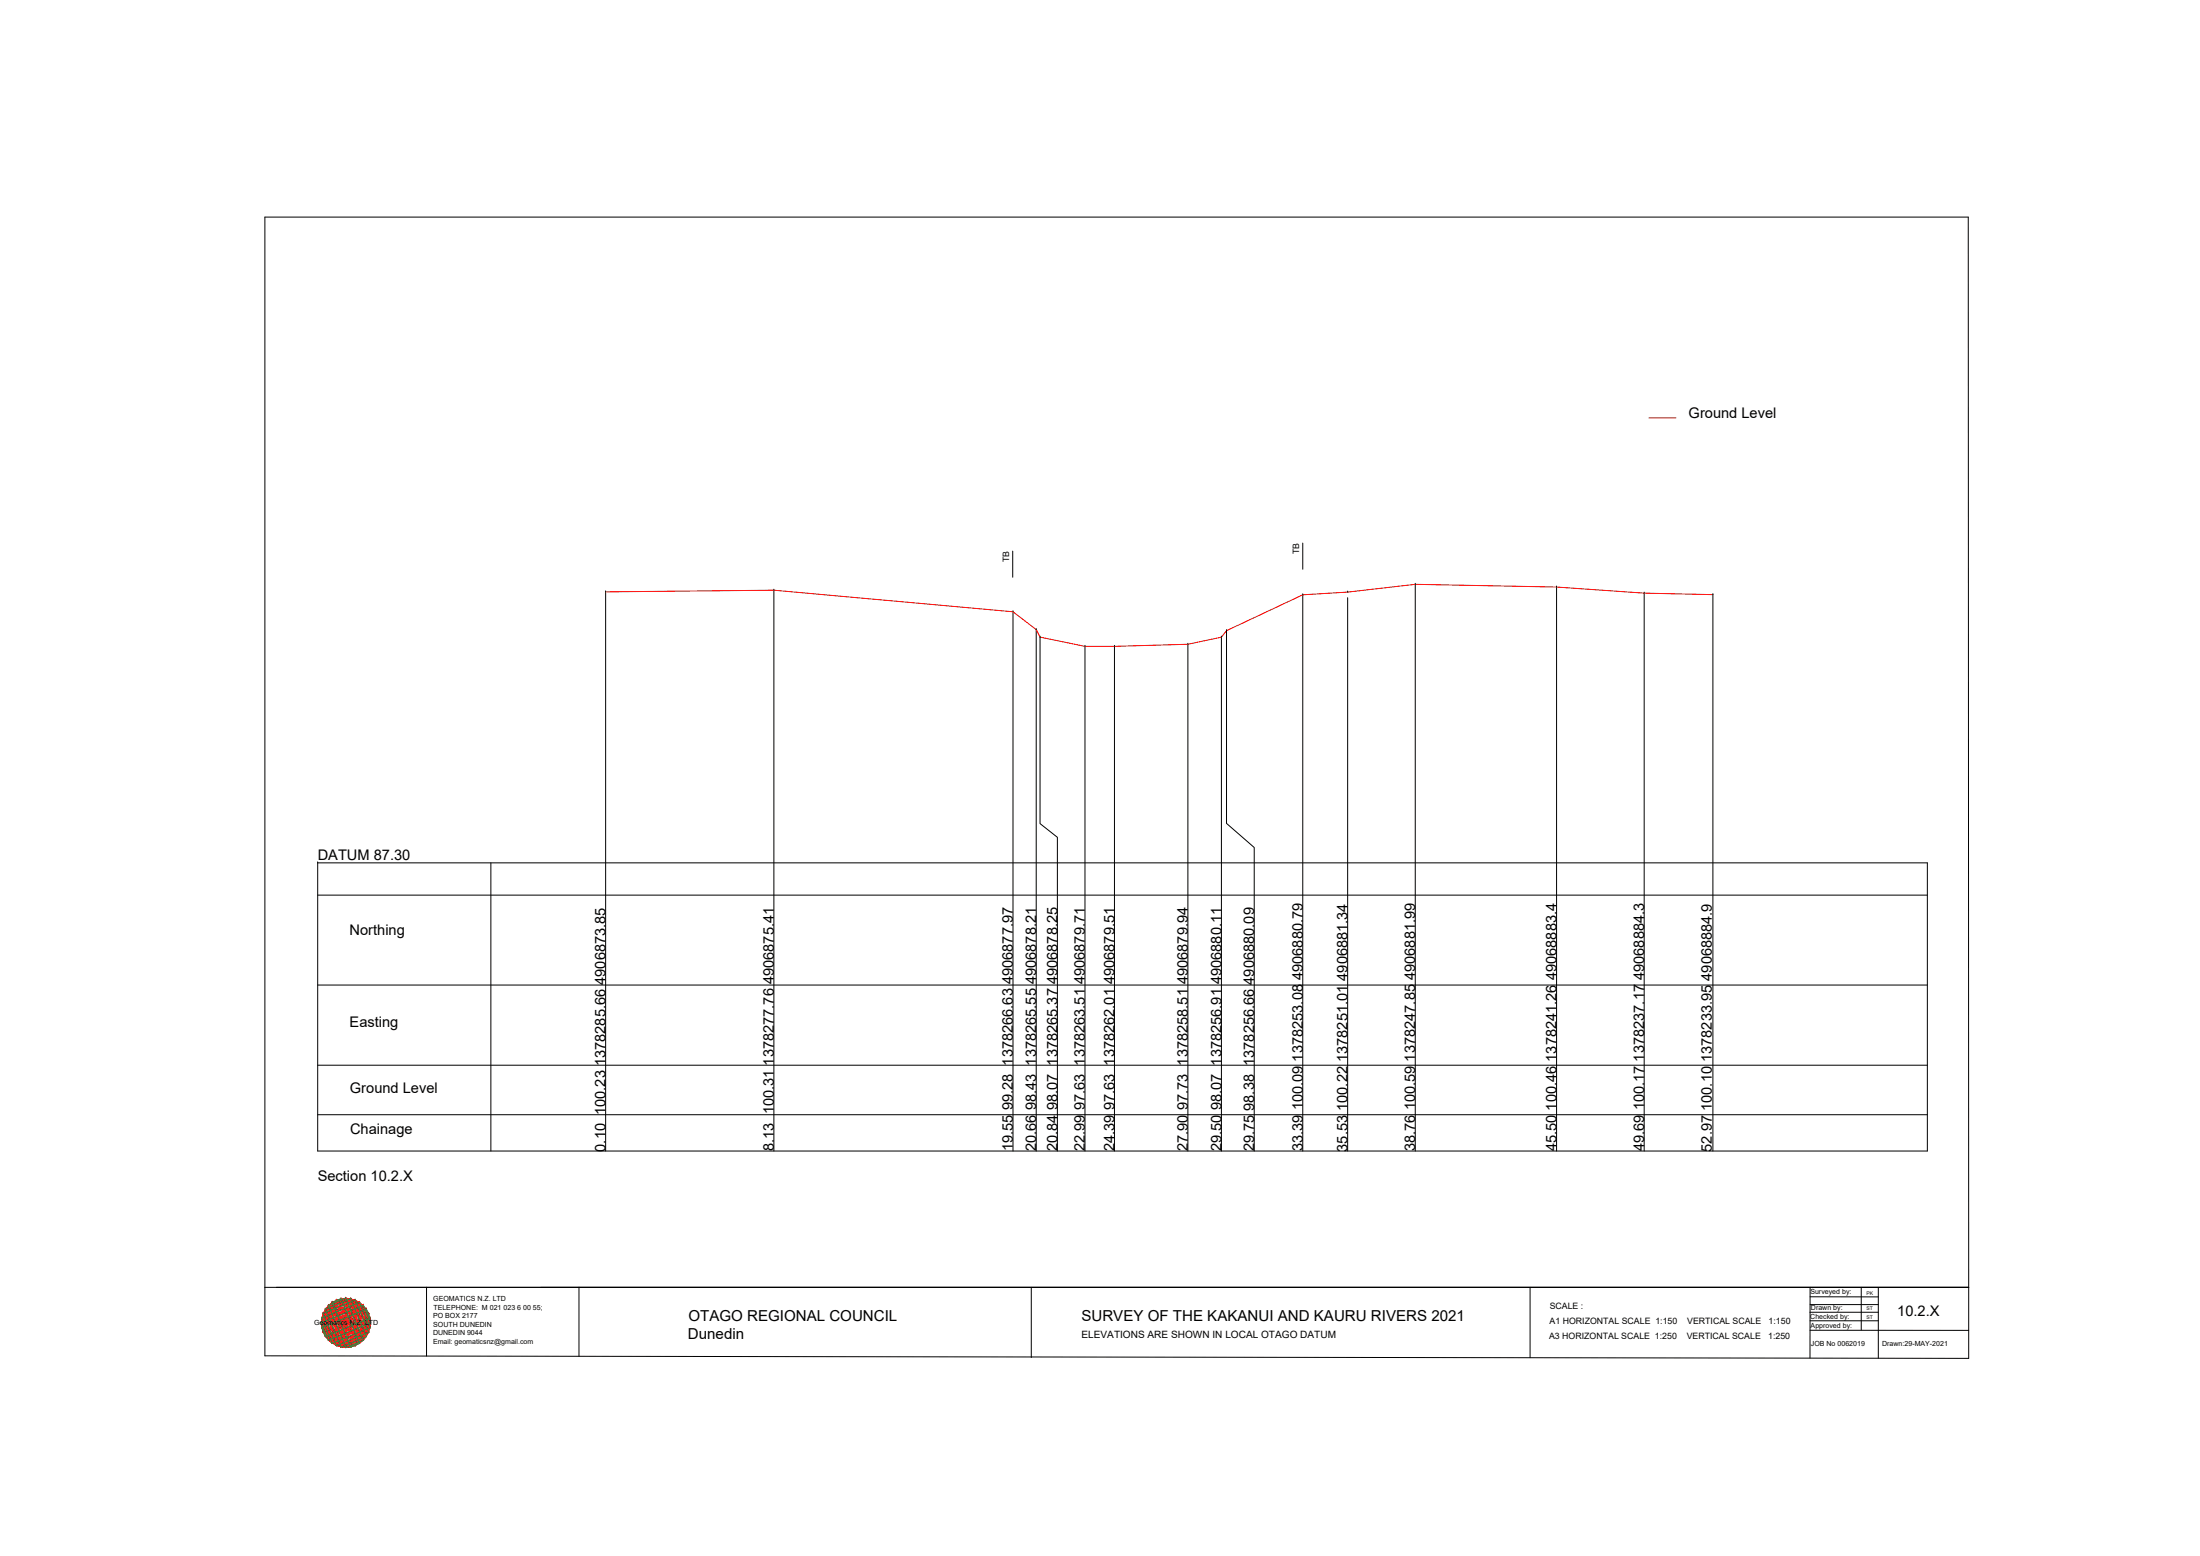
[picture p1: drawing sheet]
<svg xmlns="http://www.w3.org/2000/svg" width="420mm" height="297mm" viewBox="0 0 420 297" stroke-linecap="round" stroke-linejoin="round" font-family="sans-serif">
<!-- layer: 0 -->
<g fill="none" stroke="#000" stroke-width=".19">
<path d="M50.6 41.4h325.3l.1 217.9-325.4-.5zM115.7 113h.1M115.7 113v106.7M147.8 112.7h.1M147.8 112.7v107M193.4 105.2v5M193.5 116.8h.1M193.5 116.8v102.9M248.8 113.5h.1M248.8 103.7v5M248.8 113.5v106.2M257.4 113h.1"/>
<path d="M257.4 114.1v105.6M270.3 111.5h.1M270.3 111.5v108.2M297.3 112.1h.1M297.3 112.1v107.6M314 113.2h.1M314 113.2v106.5M327.1 113.5h.1M327.1 113.5v106.2M197.9 120.2h.1M197.9 120.2v99.5M198.6 121.6v35.6l3.3 2.6v59.9"/>
<path d="M198.6 121.6h.1M207.2 123.4h.1M207.2 123.4v96.3M212.8 123.4h.1M212.8 123.4v96.3M226.9 123h.1M226.9 123v96.7M233.3 121.6h.1M233.3 121.6v98.1M234.2 120.4v36.8l5.3 4.6v57.9M234.2 120.4h.1M60.7 164.7h.1"/>
<path d="M60.7 164.7h307.4v55h-307.4zM60.7 170.9h307.4M93.7 164.7v55M60.7 188h307.4M60.7 212.8h307.4M60.7 203.3h307.4M50.6 245.8h325.4M81.5 245.7v13.2M110.6 245.7v13.2M197 245.8v13.4M292.2 245.8v13.4M345.7 250.5h13"/>
<path d="M345.7 252.1h13M345.7 253.9l30.3 .1M345.7 247.6h13M345.7 249h13M345.7 245.8v13.4M355.5 245.8v8.1M358.7 245.8v13.5"/>
</g>
<path d="M314.9 79.8h5.2M115.7 113l32.1-.3 45.7 4.1 4.4 3.4 .7 1.4 8.6 1.8h5.6l14.1-.4 6.4-1.4 .9-1.2 14.6-6.9 8.6-.5 12.9-1.5 27 .6 16.7 1.1 13.1 .3" fill="none" stroke="#f00" stroke-width=".19"/>
<!-- layer: geo -->
<g fill="none" stroke="#545454" stroke-width=".19">
<path d="M61.3 252.5h9.5M61.4 251.6h9.3v1.9h-9.3zM61.7 250.7h8.7v3.6h-8.7zM61.7 250.7h.1M62.1 249.9h7.9v5.3h-7.9zM62.7 249.2h6.7v6.7h-6.7zM63.4 248.6v7.9h5.3v-7.9h-5.3M63.4 248.6h.1M64.3 248.2h3.6v8.7h-3.6zM65.1 247.9h1.9v9.3h-1.9zM66.1 247.8v9.5M70 249.9h.1"/>
<path d="M70.7 251.6h.1"/>
</g>
<g fill="none" stroke="#ff0" stroke-width=".19">
<path d="M61.3 252.5l4.8-4.7 4.7 4.7-4.7 4.7-4.7-4.7M62.1 249.9l1.3-1.3 6.6 6.6-1.3 1.3zM62.7 255.9h.1M62.7 249.2l6.7 6.7M63.4 256.5l-1.3-1.3 6.6-6.6 1.3 1.3-6.6 6.6M64.3 248.2l6.1 6.1-2.5 2.6-6.2-6.2zM65.1 247.9l5.6 5.6-3.7 3.7-5.6-5.6zM67 257.2h.1M67 247.9l3.7 3.7-5.6 5.6-3.7-3.7zM67.9 248.2l2.5 2.5-6.1 6.2-2.6-2.6zM69.4 249.1h.1M69.4 249.2l-6.7 6.7"/>
<path d="M69.4 255.9h.1"/>
</g>
<g fill="none" stroke="#00b85c" stroke-width=".19">
<path d="M61.3 252.5l8.1-3.3 1.4 3.3-8.1 3.4zM61.4 253.5l8.6-3.6 .7 1.7-8.6 3.6zM61.7 250.7l8.7 3.6M61.7 250.7l2.6 6.2M62.1 249.9l4.9-2 3 7.3-4.9 2zM64.3 248.2l1.8 4.3M66.1 252.5l1.8 4.4M66.1 252.5l1.8-4.3 2.5 6.1M66.1 252.5l-4.4 1.8M66.1 252.5l-1.8 4.4M66.1 247.8l3.3 8.1-3.3 1.4-3.4-8.1 3.4-1.4M67.9 248.2l-6.2 2.5"/>
<path d="M68.7 256.5l-3.6-8.6-1.7 .7 3.6 8.6 1.7-.7M68.7 248.6l2 4.9-7.3 3M68.7 248.6l-7.3 3 2 4.9M70.4 250.7l-4.3 1.8M70.4 254.3l-6.1 2.6"/>
</g>
<g fill="none" stroke="#f00" stroke-width=".19">
<path d="M61.3 252.5l.4 1.8M61.3 252.5l3 4.4M61.3 252.5l6.6 4.4M61.3 252.5l9.1 1.8M61.4 252.6h.1M61.4 253.5h.1M61.4 251.6h.1M61.4 251.6l4.7 .9M61.4 251.6l.7 3.6M61.4 251.6l3.7 5.6M61.4 253.5l2 3M61.4 251.6l7.3 4.9"/>
<path d="M61.4 253.4l5.6 3.8M61.4 253.5l8.6 1.7M61.7 250.7l1 5.2M61.7 250.7l4.4 6.6M61.7 254.3l1 1.6M61.7 254.3l4.4 2.9M61.7 250.7l7.7 5.2M61.7 250.7l9.1 1.8M61.7 254.3l7.7 1.6M61.7 250.7l-.4 1.8M61.7 250.8h.1M61.7 254.4h.1"/>
<path d="M62.1 249.9l7.9 5.3M62.1 249.9l1.3 6.6M62.1 255.2l6.6 1.3M62.1 249.9l-.7 3.5M62.1 255.2h.1M62.1 249.9h.1M62.1 249.9l4.9 7.3M62.1 255.2l3 2M62.1 249.9l8.6 1.7M62.7 249.2h.1M62.7 249.2l1.6 7.7M62.7 249.2l5.2 7.7"/>
<path d="M62.7 249.2l7.7 5.1M62.7 255.9l1.6 1M62.7 249.2l-1 1.5M62.7 249.2l7.7 1.5M62.7 255.9l5.2 1M62.7 249.2l-1 5.1M62.8 255.9h.1M63.4 248.6h.1M63.4 256.5h.1M63.4 248.6l2.7 3.9M63.4 248.6l1.7 8.6M63.4 248.6l7.3 4.8"/>
<path d="M63.4 248.6l-2 3M63.4 248.6l6.6 1.3M63.4 256.5l3.6 .7M63.4 248.6l-1.3 6.6M64.2 248.2h.1M64.3 256.9l1.8-9.1 1.8 9.1M64.3 248.2l1.8 9.1M64.3 248.2l5.1 7.7M64.3 248.2l-1.6 1M64.3 248.2l6.5 4.3M64.3 248.2l-3 4.3M64.3 248.2l5.1 1"/>
<path d="M64.3 256.9l1.8 .4M64.3 248.2l-1.6 7.7M64.3 256.9h.1M65.1 247.9h.1M65.1 247.9l1 4.6M65.1 247.9l-1.7 8.6M65.1 257.2h.1M65.1 247.9l4.9 7.3M65.1 247.9l-3 2M65.1 247.9l5.6 3.7M65.1 247.9l-3.7 5.5M65.1 247.9l3.6 .7"/>
<path d="M66 247.8h.1M66.1 252.5l.9 4.7M66.1 252.5l2.6 4M66.1 252.5l4.6 1M66.1 252.5l-4 2.7M66.1 247.8l-1.8 .4M66.1 247.8l4.3 6.5M66.1 247.8l-4.4 2.9M66.1 247.8l4.3 2.9M66.1 247.8l-4.4 6.5M66.1 247.8l1.8 .4M66.1 257.2h.1"/>
<path d="M67 247.9l-4.9 7.3M67 257.2h.1M67 247.9h.1M67 247.9l-1.9 9.3M67 247.9l1.7 8.6M67 247.9l-3.6 .7M67 247.9l3.7 5.6M67 247.9l-5.6 3.7M67 247.9l3 2M67.8 248.2h.1M67.9 248.2l1.5 7.7M67.9 248.2l-5.2 1"/>
<path d="M67.9 256.9l-1.8 .4M67.9 248.2l2.9 4.3M67.9 248.2l-6.6 4.3M67.9 248.2l1.5 1M67.9 248.2l-5.2 7.7M67.9 248.2l-1.8 9.1M67.9 256.9h.1M68.7 248.6h.1M68.7 248.6l-5.3 7.9M68.7 248.6l1.3 6.6M68.7 248.6l-6.6 1.3M68.7 256.5l-3.6 .7"/>
<path d="M68.7 248.6l2 3M68.7 248.6l-7.3 4.8M68.7 248.6l-1.7 8.6M68.7 256.5h.1M69.4 249.2h.1M69.4 249.2l1 5.1M69.4 249.2l-7.7 1.5M69.4 255.9l-5.1 1M69.4 249.2l1 1.5M69.4 249.2l-7.7 5.1M69.4 255.9l-1.5 1M69.4 249.2l-5.1 7.7"/>
<path d="M69.4 249.2l-1.5 7.7M69.4 255.8h.1M70 249.9l.7 3.6M70 249.9l-8.6 1.7M70 255.2l-6.6 1.3M70 249.9l-4.9 7.3M70 249.9l-1.3 6.6M70 249.9h.1M70 255.2h.1M70 249.9l-3.9 2.6M70 255.2l-3 2M70.4 250.7h.1"/>
<path d="M70.4 254.3h.1M70.4 250.7l.4 1.8M70.4 250.7l-9.1 1.8M70.4 254.3l-7.7 1.6M70.4 254.3l-4.3 3M70.4 250.7l-7.7 5.2M70.4 250.7l-4.3 6.5M70.4 254.3l-1 1.6M70.4 250.7l-1 5.2M70.7 251.6h.1M70.7 253.4h.1M70.7 251.6l-9.3 1.9"/>
<path d="M70.7 253.5l-8.6 1.7M70.7 251.6l-7.3 4.9M70.7 253.4l-5.6 3.8M70.7 251.6l-3.7 5.6M70.7 253.4l-2 3.1M70.7 251.6l-.7 3.6M70.8 252.5h.1M70.8 252.5l-9.1 1.8M70.8 252.5l-6.5 4.4M70.8 252.5l-2.9 4.4M70.8 252.5l-.4 1.8"/>
</g>
<g font-size="2.9">
<text x="131.4" y="255.6">Dunedin</text>
<text x="131.5" y="252.1">OTAGO REGIONAL COUNCIL</text>
<text x="206.5" y="252.1">SURVEY OF THE KAKANUI AND KAURU RIVERS 2021</text>
</g>
<g font-size="2.8">
<text x="322.5" y="79.9">Ground Level</text>
<text x="60.7" y="164.1">DATUM 87.30</text>
<text x="66.8" y="178.5">Northing</text>
<text x="66.8" y="196.1">Easting</text>
<text x="66.8" y="208.7">Ground Level</text>
<text x="66.8" y="216.4">Chainage</text>
<text x="115.7" y="219.8" transform="rotate(-90 115.7 219.8)">0.10 100.23 1378285.66 4906873.85</text>
<text x="147.8" y="219.7" transform="rotate(-90 147.8 219.7)">8.13 100.31 1378277.76 4906875.41</text>
<text x="193.5" y="219.7" transform="rotate(-90 193.5 219.7)">19.55 99.28 1378266.63 4906877.97</text>
<text x="197.9" y="219.7" transform="rotate(-90 197.9 219.7)">20.66 98.43 1378265.55 4906878.21</text>
<text x="201.9" y="219.7" transform="rotate(-90 201.9 219.7)">20.84 98.07 1378265.37 4906878.25</text>
<text x="207.2" y="219.7" transform="rotate(-90 207.2 219.7)">22.99 97.63 1378263.51 4906879.71</text>
<text x="212.8" y="219.7" transform="rotate(-90 212.8 219.7)">24.39 97.63 1378262.01 4906879.51</text>
<text x="226.9" y="219.7" transform="rotate(-90 226.9 219.7)">27.90 97.73 1378258.51 4906879.94</text>
<text x="233.3" y="219.7" transform="rotate(-90 233.3 219.7)">29.50 98.07 1378256.91 4906880.11</text>
<text x="239.5" y="219.8" transform="rotate(-90 239.5 219.8)">29.75 98.38 1378256.66 4906880.09</text>
<text x="248.8" y="219.7" transform="rotate(-90 248.8 219.7)">33.39 100.09 1378253.08 4906880.79</text>
<text x="257.4" y="219.8" transform="rotate(-90 257.4 219.8)">35.53 100.22 1378251.01 4906881.34</text>
<text x="270.3" y="219.7" transform="rotate(-90 270.3 219.7)">38.76 100.59 1378247.85 4906881.99</text>
<text x="297.3" y="219.8" transform="rotate(-90 297.3 219.8)">45.50 100.46 1378241.26 49068883.4</text>
<text x="314" y="219.7" transform="rotate(-90 314 219.7)">49.69 100.17 1378237.17 49068884.3</text>
<text x="326.9" y="219.8" transform="rotate(-90 326.9 219.8)">52.97 100.10 1378233.95 49068884.9</text>
<text x="60.7" y="225.5">Section 10.2.X</text>
<text x="362.3" y="251.1">10.2.X</text>
</g>
<text font-size="1.9" x="206.6" y="255.4">ELEVATIONS ARE SHOWN IN LOCAL OTAGO DATUM</text>
<g font-size="1.7">
<text x="192.7" y="107.3" transform="rotate(-90 192.7 107.3)">TB</text>
<text x="248.1" y="105.8" transform="rotate(-90 248.1 105.8)">TB</text>
<text x="296" y="249.9">SCALE :</text>
<text x="295.9" y="255.5">A3 HORIZONTAL SCALE 1:250</text>
<text x="295.9" y="252.7">A1 HORIZONTAL SCALE 1:150</text>
<text x="322.1" y="255.5">VERTICAL SCALE</text>
<text x="322.2" y="252.7">VERTICAL SCALE</text>
<text x="337.7" y="255.5">1:250</text>
<text x="337.8" y="252.7">1:150</text>
</g>
<g font-size="1.3">
<text x="82.7" y="251.7">PO BOX 2177</text>
<text x="82.7" y="248.4">GEOMATICS N.Z. LTD</text>
<text x="82.8" y="250.1">TELEPHONE: M 021 023 6 00 55;</text>
<text x="345.7" y="251.7">Checked by:</text>
<text x="345.7" y="247.1">Surveyed by:</text>
<text x="345.9" y="250.1">Drawn by:</text>
<text x="60" y="252.9">Geomatics N.Z. LTD</text>
<text x="82.7" y="254.9">DUNEDIN 9044</text>
<text x="82.7" y="256.5">Email: geomaticsnz@gmail.com</text>
<text x="82.7" y="253.3">SOUTH DUNEDIN</text>
<text x="345.8" y="253.5">Approved by:</text>
<text x="345.8" y="256.9">JOB No 0062019</text>
<text x="359.5" y="257">Drawn:29-MAY-2021</text>
</g>
<g font-size="1">
<text x="356.4" y="250.1">ST</text>
<text x="356.5" y="251.9">ST</text>
<text x="356.5" y="247.2">PK</text>
</g>
</svg>
